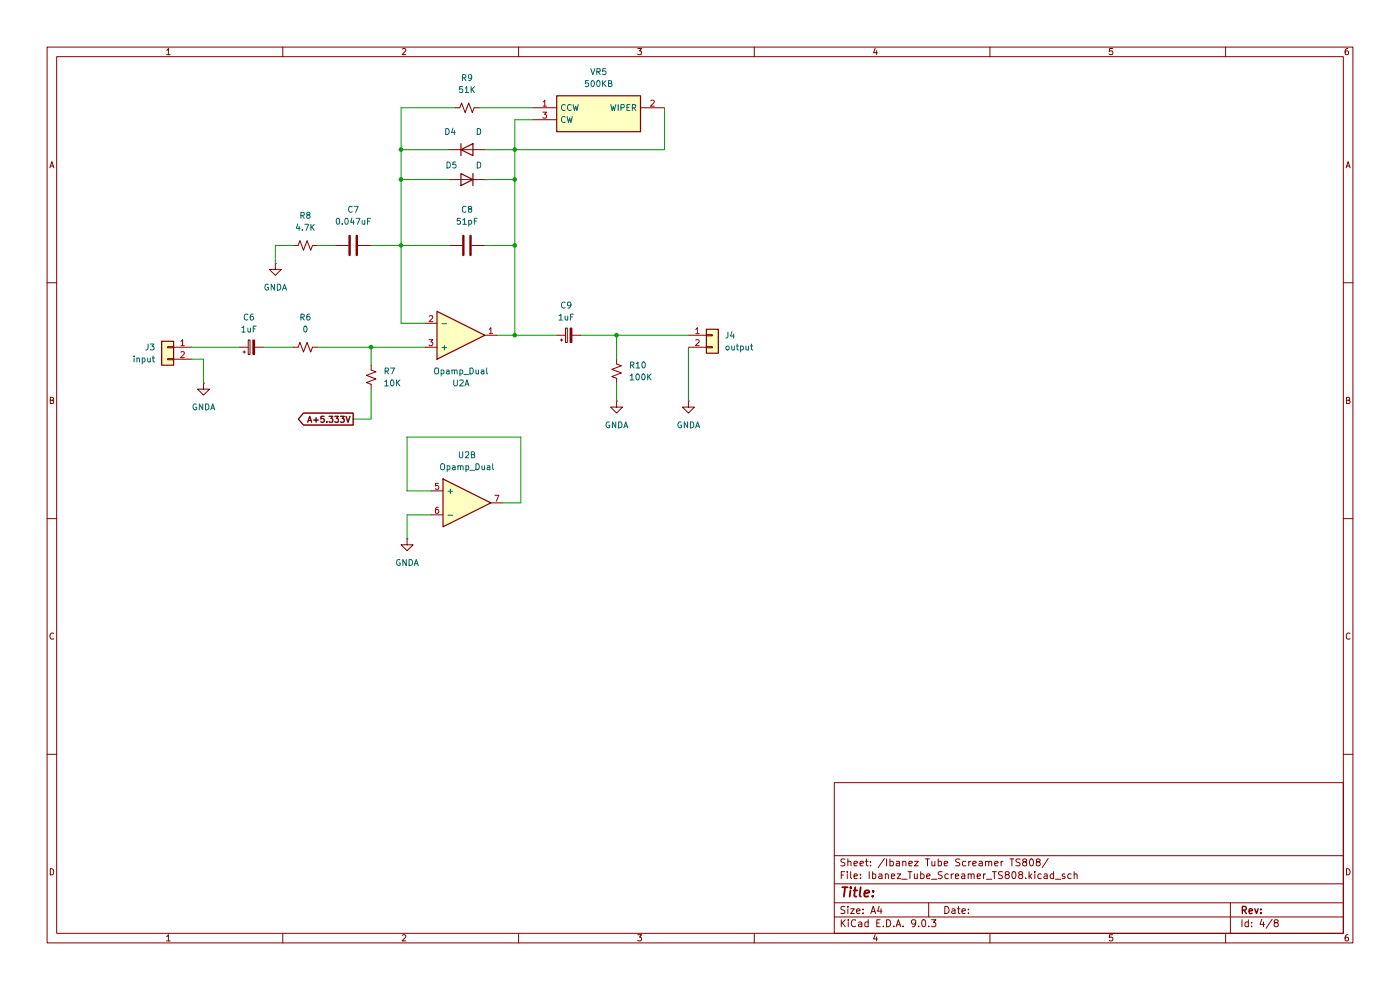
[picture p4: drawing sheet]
(kicad_sch
 (version 20250114)
 (generator "eeschema")
 (generator_version "9.0")
 (paper "A4")
 (lib_symbols
  (symbol "Connector_Generic:Conn_01x02"
   (pin_names
    (offset 1.016) (hide yes)) (exclude_from_sim no) (in_bom yes) (on_board yes)
   (property "Reference" "J" (at 0 2.54 0) (effects (font (size 1.27 1.27))))
   (property "Value" "Conn_01x02" (at 0 -5.08 0) (effects (font (size 1.27 1.27))))
   (property "Footprint" "" (at 0 0 0) (effects (font (size 1.27 1.27)) (hide yes)))
   (property "Datasheet" "~" (at 0 0 0) (effects (font (size 1.27 1.27)) (hide yes)))
   (property "Description" "Generic connector, single row, 01x02, script generated (kicad-library-utils/schlib/autogen/connector/)" (at 0 0 0) (effects (font (size 1.27 1.27)) (hide yes)))
   (symbol "Conn_01x02_1_1"
    (rectangle (start -1.27 1.27) (end 1.27 -3.81) (stroke (width 0.254) (type default)) (fill (type background)))
    (rectangle (start -1.27 0.127) (end 0 -0.127) (stroke (width 0.1524) (type default)) (fill (type none)))
    (rectangle (start -1.27 -2.413) (end 0 -2.667) (stroke (width 0.1524) (type default)) (fill (type none)))
    (pin passive line (at -5.08 0 0) (length 3.81) (name "Pin_1" (effects (font (size 1.27 1.27)))) (number "1" (effects (font (size 1.27 1.27)))))
    (pin passive line (at -5.08 -2.54 0) (length 3.81) (name "Pin_2" (effects (font (size 1.27 1.27)))) (number "2" (effects (font (size 1.27 1.27))))))
   (embedded_fonts no))
  (symbol "Device:C"
   (pin_numbers (hide yes))
   (pin_names
    (offset 0.254)) (exclude_from_sim no) (in_bom yes) (on_board yes)
   (property "Reference" "C" (at 0.635 2.54 0) (effects (font (size 1.27 1.27)) (justify left)))
   (property "Value" "C" (at 0.635 -2.54 0) (effects (font (size 1.27 1.27)) (justify left)))
   (property "Footprint" "" (at 0.9652 -3.81 0) (effects (font (size 1.27 1.27)) (hide yes)))
   (property "Datasheet" "~" (at 0 0 0) (effects (font (size 1.27 1.27)) (hide yes)))
   (property "Description" "Unpolarized capacitor" (at 0 0 0) (effects (font (size 1.27 1.27)) (hide yes)))
   (symbol "C_0_1"
    (polyline (pts (xy -2.032 0.762) (xy 2.032 0.762)) (stroke (width 0.508) (type default)) (fill (type none)))
    (polyline (pts (xy -2.032 -0.762) (xy 2.032 -0.762)) (stroke (width 0.508) (type default)) (fill (type none))))
   (symbol "C_1_1"
    (pin passive line (at 0 3.81 270) (length 2.794) (name "~" (effects (font (size 1.27 1.27)))) (number "1" (effects (font (size 1.27 1.27)))))
    (pin passive line (at 0 -3.81 90) (length 2.794) (name "~" (effects (font (size 1.27 1.27)))) (number "2" (effects (font (size 1.27 1.27))))))
   (embedded_fonts no))
  (symbol "Device:C_Polarized_Small"
   (pin_numbers (hide yes))
   (pin_names
    (offset 0.254) (hide yes)) (exclude_from_sim no) (in_bom yes) (on_board yes)
   (property "Reference" "C" (at 0.254 1.778 0) (effects (font (size 1.27 1.27)) (justify left)))
   (property "Value" "C_Polarized_Small" (at 0.254 -2.032 0) (effects (font (size 1.27 1.27)) (justify left)))
   (property "Footprint" "" (at 0 0 0) (effects (font (size 1.27 1.27)) (hide yes)))
   (property "Datasheet" "~" (at 0 0 0) (effects (font (size 1.27 1.27)) (hide yes)))
   (property "Description" "Polarized capacitor, small symbol" (at 0 0 0) (effects (font (size 1.27 1.27)) (hide yes)))
   (symbol "C_Polarized_Small_0_1"
    (rectangle (start -1.524 0.6858) (end 1.524 0.3048) (stroke (width 0) (type default)) (fill (type none)))
    (rectangle (start -1.524 -0.3048) (end 1.524 -0.6858) (stroke (width 0) (type default)) (fill (type outline)))
    (polyline (pts (xy -1.27 1.524) (xy -0.762 1.524)) (stroke (width 0) (type default)) (fill (type none)))
    (polyline (pts (xy -1.016 1.27) (xy -1.016 1.778)) (stroke (width 0) (type default)) (fill (type none))))
   (symbol "C_Polarized_Small_1_1"
    (pin passive line (at 0 2.54 270) (length 1.8542) (name "~" (effects (font (size 1.27 1.27)))) (number "1" (effects (font (size 1.27 1.27)))))
    (pin passive line (at 0 -2.54 90) (length 1.8542) (name "~" (effects (font (size 1.27 1.27)))) (number "2" (effects (font (size 1.27 1.27))))))
   (embedded_fonts no))
  (symbol "Device:D"
   (pin_numbers (hide yes))
   (pin_names
    (offset 1.016) (hide yes)) (exclude_from_sim no) (in_bom yes) (on_board yes)
   (property "Reference" "D" (at 0 2.54 0) (effects (font (size 1.27 1.27))))
   (property "Value" "D" (at 0 -2.54 0) (effects (font (size 1.27 1.27))))
   (property "Footprint" "" (at 0 0 0) (effects (font (size 1.27 1.27)) (hide yes)))
   (property "Datasheet" "~" (at 0 0 0) (effects (font (size 1.27 1.27)) (hide yes)))
   (property "Description" "Diode" (at 0 0 0) (effects (font (size 1.27 1.27)) (hide yes)))
   (property "Sim.Device" "D" (at 0 0 0) (effects (font (size 1.27 1.27)) (hide yes)))
   (property "Sim.Pins" "1=K 2=A" (at 0 0 0) (effects (font (size 1.27 1.27)) (hide yes)))
   (symbol "D_0_1"
    (polyline (pts (xy -1.27 1.27) (xy -1.27 -1.27)) (stroke (width 0.254) (type default)) (fill (type none)))
    (polyline (pts (xy 1.27 1.27) (xy 1.27 -1.27) (xy -1.27 0) (xy 1.27 1.27)) (stroke (width 0.254) (type default)) (fill (type none)))
    (polyline (pts (xy 1.27 0) (xy -1.27 0)) (stroke (width 0) (type default)) (fill (type none))))
   (symbol "D_1_1"
    (pin passive line (at -3.81 0 0) (length 2.54) (name "K" (effects (font (size 1.27 1.27)))) (number "1" (effects (font (size 1.27 1.27)))))
    (pin passive line (at 3.81 0 180) (length 2.54) (name "A" (effects (font (size 1.27 1.27)))) (number "2" (effects (font (size 1.27 1.27))))))
   (embedded_fonts no))
  (symbol "Device:Opamp_Dual" (exclude_from_sim no) (in_bom yes) (on_board yes)
   (property "Reference" "U" (at 0 5.08 0) (effects (font (size 1.27 1.27)) (justify left)))
   (property "Value" "Opamp_Dual" (at 0 -5.08 0) (effects (font (size 1.27 1.27)) (justify left)))
   (property "Footprint" "" (at 0 0 0) (effects (font (size 1.27 1.27)) (hide yes)))
   (property "Datasheet" "~" (at 0 0 0) (effects (font (size 1.27 1.27)) (hide yes)))
   (property "Description" "Dual operational amplifier" (at 0 0 0) (effects (font (size 1.27 1.27)) (hide yes)))
   (property "Sim.Library" "${KICAD9_SYMBOL_DIR}/Simulation_SPICE.sp" (at 0 0 0) (effects (font (size 1.27 1.27)) (hide yes)))
   (property "Sim.Name" "kicad_builtin_opamp_dual" (at 0 0 0) (effects (font (size 1.27 1.27)) (hide yes)))
   (property "Sim.Device" "SUBCKT" (at 0 0 0) (effects (font (size 1.27 1.27)) (hide yes)))
   (property "Sim.Pins" "1=out1 2=in1- 3=in1+ 4=vee 5=in2+ 6=in2- 7=out2 8=vcc" (at 0 0 0) (effects (font (size 1.27 1.27)) (hide yes)))
   (property "ki_locked" "" (at 0 0 0) (effects (font (size 1.27 1.27))))
   (symbol "Opamp_Dual_1_1"
    (polyline (pts (xy -5.08 5.08) (xy 5.08 0) (xy -5.08 -5.08) (xy -5.08 5.08)) (stroke (width 0.254) (type default)) (fill (type background)))
    (pin input line (at -7.62 2.54 0) (length 2.54) (name "+" (effects (font (size 1.27 1.27)))) (number "3" (effects (font (size 1.27 1.27)))))
    (pin input line (at -7.62 -2.54 0) (length 2.54) (name "-" (effects (font (size 1.27 1.27)))) (number "2" (effects (font (size 1.27 1.27)))))
    (pin output line (at 7.62 0 180) (length 2.54) (name "~" (effects (font (size 1.27 1.27)))) (number "1" (effects (font (size 1.27 1.27))))))
   (symbol "Opamp_Dual_2_1"
    (polyline (pts (xy -5.08 5.08) (xy 5.08 0) (xy -5.08 -5.08) (xy -5.08 5.08)) (stroke (width 0.254) (type default)) (fill (type background)))
    (pin input line (at -7.62 2.54 0) (length 2.54) (name "+" (effects (font (size 1.27 1.27)))) (number "5" (effects (font (size 1.27 1.27)))))
    (pin input line (at -7.62 -2.54 0) (length 2.54) (name "-" (effects (font (size 1.27 1.27)))) (number "6" (effects (font (size 1.27 1.27)))))
    (pin output line (at 7.62 0 180) (length 2.54) (name "~" (effects (font (size 1.27 1.27)))) (number "7" (effects (font (size 1.27 1.27))))))
   (symbol "Opamp_Dual_3_1"
    (pin power_in line (at -2.54 7.62 270) (length 3.81) (name "V+" (effects (font (size 1.27 1.27)))) (number "8" (effects (font (size 1.27 1.27)))))
    (pin power_in line (at -2.54 -7.62 90) (length 3.81) (name "V-" (effects (font (size 1.27 1.27)))) (number "4" (effects (font (size 1.27 1.27))))))
   (embedded_fonts no))
  (symbol "Device:R_Small_US"
   (pin_numbers (hide yes))
   (pin_names
    (offset 0.254) (hide yes)) (exclude_from_sim no) (in_bom yes) (on_board yes)
   (property "Reference" "R" (at 0.762 0.508 0) (effects (font (size 1.27 1.27)) (justify left)))
   (property "Value" "R_Small_US" (at 0.762 -1.016 0) (effects (font (size 1.27 1.27)) (justify left)))
   (property "Footprint" "" (at 0 0 0) (effects (font (size 1.27 1.27)) (hide yes)))
   (property "Datasheet" "~" (at 0 0 0) (effects (font (size 1.27 1.27)) (hide yes)))
   (property "Description" "Resistor, small US symbol" (at 0 0 0) (effects (font (size 1.27 1.27)) (hide yes)))
   (symbol "R_Small_US_1_1"
    (polyline (pts (xy 0 1.524) (xy 1.016 1.143) (xy 0 0.762) (xy -1.016 0.381) (xy 0 0)) (stroke (width 0) (type default)) (fill (type none)))
    (polyline (pts (xy 0 0) (xy 1.016 -0.381) (xy 0 -0.762) (xy -1.016 -1.143) (xy 0 -1.524)) (stroke (width 0) (type default)) (fill (type none)))
    (pin passive line (at 0 2.54 270) (length 1.016) (name "~" (effects (font (size 1.27 1.27)))) (number "1" (effects (font (size 1.27 1.27)))))
    (pin passive line (at 0 -2.54 90) (length 1.016) (name "~" (effects (font (size 1.27 1.27)))) (number "2" (effects (font (size 1.27 1.27))))))
   (embedded_fonts no))
  (symbol "SamacSys_Parts:3362P-1-103LF" (exclude_from_sim no) (in_bom yes) (on_board yes)
   (property "Reference" "VR" (at 24.13 7.62 0) (effects (font (size 1.27 1.27)) (justify left top)))
   (property "Value" "3362P-1-103LF" (at 24.13 5.08 0) (effects (font (size 1.27 1.27)) (justify left top)))
   (property "Footprint" "3362P_1" (at 24.13 -94.92 0) (effects (font (size 1.27 1.27)) (justify left top) (hide yes)))
   (property "Datasheet" "https://datasheet.datasheetarchive.com/originals/distributors/SFDatasheet-6/sf-000139931.pdf" (at 24.13 -194.92 0) (effects (font (size 1.27 1.27)) (justify left top) (hide yes)))
   (property "Description" "10k, Through Hole Trimmer Potentiometer 0.5W Top Adjust Bourns, 3362" (at 0 0 0) (effects (font (size 1.27 1.27)) (hide yes)))
   (property "Height" "" (at 24.13 -394.92 0) (effects (font (size 1.27 1.27)) (justify left top) (hide yes)))
   (property "Manufacturer_Name" "Bourns" (at 24.13 -494.92 0) (effects (font (size 1.27 1.27)) (justify left top) (hide yes)))
   (property "Manufacturer_Part_Number" "3362P-1-103LF" (at 24.13 -594.92 0) (effects (font (size 1.27 1.27)) (justify left top) (hide yes)))
   (property "Mouser Part Number" "652-3362P-1-103LF" (at 24.13 -694.92 0) (effects (font (size 1.27 1.27)) (justify left top) (hide yes)))
   (property "Mouser Price/Stock" "https://www.mouser.co.uk/ProductDetail/Bourns/3362P-1-103LF?qs=tS7CBNq%252BQ07BavGNEQud%252BA%3D%3D" (at 24.13 -794.92 0) (effects (font (size 1.27 1.27)) (justify left top) (hide yes)))
   (property "Arrow Part Number" "3362P-1-103LF" (at 24.13 -894.92 0) (effects (font (size 1.27 1.27)) (justify left top) (hide yes)))
   (property "Arrow Price/Stock" "https://www.arrow.com/en/products/3362p-1-103lf/bourns?utm_currency=USD&region=nac" (at 24.13 -994.92 0) (effects (font (size 1.27 1.27)) (justify left top) (hide yes)))
   (symbol "3362P-1-103LF_1_1"
    (rectangle (start 5.08 2.54) (end 22.86 -5.08) (stroke (width 0.254) (type default)) (fill (type background)))
    (pin passive line (at 0 0 0) (length 5.08) (name "CCW" (effects (font (size 1.27 1.27)))) (number "1" (effects (font (size 1.27 1.27)))))
    (pin passive line (at 0 -2.54 0) (length 5.08) (name "CW" (effects (font (size 1.27 1.27)))) (number "3" (effects (font (size 1.27 1.27)))))
    (pin passive line (at 27.94 0 180) (length 5.08) (name "WIPER" (effects (font (size 1.27 1.27)))) (number "2" (effects (font (size 1.27 1.27))))))
   (embedded_fonts no))
  (symbol "power:GNDA"
   (power)
   (pin_numbers (hide yes))
   (pin_names
    (offset 0) (hide yes)) (exclude_from_sim no) (in_bom yes) (on_board yes)
   (property "Reference" "#PWR" (at 0 -6.35 0) (effects (font (size 1.27 1.27)) (hide yes)))
   (property "Value" "GNDA" (at 0 -3.81 0) (effects (font (size 1.27 1.27))))
   (property "Footprint" "" (at 0 0 0) (effects (font (size 1.27 1.27)) (hide yes)))
   (property "Datasheet" "" (at 0 0 0) (effects (font (size 1.27 1.27)) (hide yes)))
   (property "Description" "Power symbol creates a global label with name \"GNDA\" , analog ground" (at 0 0 0) (effects (font (size 1.27 1.27)) (hide yes)))
   (symbol "GNDA_0_1"
    (polyline (pts (xy 0 0) (xy 0 -1.27) (xy 1.27 -1.27) (xy 0 -2.54) (xy -1.27 -1.27) (xy 0 -1.27)) (stroke (width 0) (type default)) (fill (type none))))
   (symbol "GNDA_1_1"
    (pin power_in line (at 0 0 270) (length 0) (name "~" (effects (font (size 1.27 1.27)))) (number "1" (effects (font (size 1.27 1.27))))))
   (embedded_fonts no)))
 (junction
  (at 109.22 38.1)
  (diameter 0)
  (color 0 0 0 0))
 (junction
  (at 130.81 71.12)
  (diameter 0)
  (color 0 0 0 0))
 (junction
  (at 85.09 52.07)
  (diameter 0)
  (color 0 0 0 0))
 (junction
  (at 109.22 31.75)
  (diameter 0)
  (color 0 0 0 0))
 (junction
  (at 109.22 71.12)
  (diameter 0)
  (color 0 0 0 0))
 (junction
  (at 109.22 52.07)
  (diameter 0)
  (color 0 0 0 0))
 (junction
  (at 85.09 31.75)
  (diameter 0)
  (color 0 0 0 0))
 (junction
  (at 85.09 38.1)
  (diameter 0)
  (color 0 0 0 0))
 (junction
  (at 78.74 73.66)
  (diameter 0)
  (color 0 0 0 0))
 (wire
  (pts (xy 78.74 73.66) (xy 78.74 77.47))
  (stroke (width 0) (type default)))
 (wire
  (pts (xy 106.68 106.68) (xy 110.49 106.68))
  (stroke (width 0) (type default)))
 (wire
  (pts (xy 130.81 81.28) (xy 130.81 85.09))
  (stroke (width 0) (type default)))
 (wire
  (pts (xy 40.64 76.2) (xy 43.18 76.2))
  (stroke (width 0) (type default)))
 (wire
  (pts (xy 85.09 38.1) (xy 85.09 52.07))
  (stroke (width 0) (type default)))
 (wire
  (pts (xy 55.88 73.66) (xy 62.23 73.66))
  (stroke (width 0) (type default)))
 (wire
  (pts (xy 140.97 22.86) (xy 140.97 31.75))
  (stroke (width 0) (type default)))
 (wire
  (pts (xy 109.22 38.1) (xy 102.87 38.1))
  (stroke (width 0) (type default)))
 (wire
  (pts (xy 95.25 31.75) (xy 85.09 31.75))
  (stroke (width 0) (type default)))
 (wire
  (pts (xy 109.22 31.75) (xy 109.22 38.1))
  (stroke (width 0) (type default)))
 (wire
  (pts (xy 58.42 52.07) (xy 58.42 55.88))
  (stroke (width 0) (type default)))
 (wire
  (pts (xy 130.81 71.12) (xy 130.81 76.2))
  (stroke (width 0) (type default)))
 (wire
  (pts (xy 67.31 52.07) (xy 71.12 52.07))
  (stroke (width 0) (type default)))
 (wire
  (pts (xy 67.31 73.66) (xy 78.74 73.66))
  (stroke (width 0) (type default)))
 (wire
  (pts (xy 109.22 52.07) (xy 109.22 71.12))
  (stroke (width 0) (type default)))
 (wire
  (pts (xy 78.74 73.66) (xy 90.17 73.66))
  (stroke (width 0) (type default)))
 (wire
  (pts (xy 130.81 71.12) (xy 146.05 71.12))
  (stroke (width 0) (type default)))
 (wire
  (pts (xy 109.22 52.07) (xy 109.22 38.1))
  (stroke (width 0) (type default)))
 (wire
  (pts (xy 110.49 106.68) (xy 110.49 92.71))
  (stroke (width 0) (type default)))
 (wire
  (pts (xy 78.74 88.9) (xy 78.74 82.55))
  (stroke (width 0) (type default)))
 (wire
  (pts (xy 102.87 31.75) (xy 109.22 31.75))
  (stroke (width 0) (type default)))
 (wire
  (pts (xy 62.23 52.07) (xy 58.42 52.07))
  (stroke (width 0) (type default)))
 (wire
  (pts (xy 101.6 22.86) (xy 113.03 22.86))
  (stroke (width 0) (type default)))
 (wire
  (pts (xy 85.09 22.86) (xy 85.09 31.75))
  (stroke (width 0) (type default)))
 (wire
  (pts (xy 109.22 71.12) (xy 105.41 71.12))
  (stroke (width 0) (type default)))
 (wire
  (pts (xy 40.64 73.66) (xy 50.8 73.66))
  (stroke (width 0) (type default)))
 (wire
  (pts (xy 113.03 25.4) (xy 109.22 25.4))
  (stroke (width 0) (type default)))
 (wire
  (pts (xy 85.09 52.07) (xy 85.09 68.58))
  (stroke (width 0) (type default)))
 (wire
  (pts (xy 140.97 31.75) (xy 109.22 31.75))
  (stroke (width 0) (type default)))
 (wire
  (pts (xy 86.36 109.22) (xy 86.36 114.3))
  (stroke (width 0) (type default)))
 (wire
  (pts (xy 95.25 38.1) (xy 85.09 38.1))
  (stroke (width 0) (type default)))
 (wire
  (pts (xy 43.18 76.2) (xy 43.18 81.28))
  (stroke (width 0) (type default)))
 (wire
  (pts (xy 90.17 68.58) (xy 85.09 68.58))
  (stroke (width 0) (type default)))
 (wire
  (pts (xy 86.36 92.71) (xy 86.36 104.14))
  (stroke (width 0) (type default)))
 (wire
  (pts (xy 123.19 71.12) (xy 130.81 71.12))
  (stroke (width 0) (type default)))
 (wire
  (pts (xy 86.36 104.14) (xy 91.44 104.14))
  (stroke (width 0) (type default)))
 (wire
  (pts (xy 91.44 109.22) (xy 86.36 109.22))
  (stroke (width 0) (type default)))
 (wire
  (pts (xy 74.93 88.9) (xy 78.74 88.9))
  (stroke (width 0) (type default)))
 (wire
  (pts (xy 96.52 22.86) (xy 85.09 22.86))
  (stroke (width 0) (type default)))
 (wire
  (pts (xy 110.49 92.71) (xy 86.36 92.71))
  (stroke (width 0) (type default)))
 (wire
  (pts (xy 109.22 71.12) (xy 118.11 71.12))
  (stroke (width 0) (type default)))
 (wire
  (pts (xy 85.09 52.07) (xy 95.25 52.07))
  (stroke (width 0) (type default)))
 (wire
  (pts (xy 85.09 52.07) (xy 78.74 52.07))
  (stroke (width 0) (type default)))
 (wire
  (pts (xy 109.22 25.4) (xy 109.22 31.75))
  (stroke (width 0) (type default)))
 (wire
  (pts (xy 146.05 73.66) (xy 146.05 85.09))
  (stroke (width 0) (type default)))
 (wire
  (pts (xy 102.87 52.07) (xy 109.22 52.07))
  (stroke (width 0) (type default)))
 (wire
  (pts (xy 85.09 31.75) (xy 85.09 38.1))
  (stroke (width 0) (type default)))
 (global_label "A+5.333V"
  (shape output)
  (at 74.93 88.9 180)
  (fields_autoplaced yes)
  (effects (font (size 1.27 1.27)) (justify right))
  (property "Intersheetrefs" "${INTERSHEET_REFS}" (at 62.7524 88.9 0) (effects (font (size 1.27 1.27)) (justify right) (hide yes))))
 (symbol
  (lib_id "power:GNDA")
  (at 86.36 114.3 0)
  (unit 1)
  (exclude_from_sim no)
  (in_bom yes)
  (on_board yes)
  (dnp no)
  (fields_autoplaced yes)
  (property "Reference" "#PWR012" (at 86.36 120.65 0) (effects (font (size 1.27 1.27)) (hide yes)))
  (property "Value" "GNDA" (at 86.36 119.38 0) (effects (font (size 1.27 1.27))))
  (property "Footprint" "" (at 86.36 114.3 0) (effects (font (size 1.27 1.27)) (hide yes)))
  (property "Datasheet" "" (at 86.36 114.3 0) (effects (font (size 1.27 1.27)) (hide yes)))
  (property "Description" "Power symbol creates a global label with name \"GNDA\" , analog ground" (at 86.36 114.3 0) (effects (font (size 1.27 1.27)) (hide yes)))
  (pin "1"))
 (symbol
  (lib_id "Device:C")
  (at 99.06 52.07 270)
  (unit 1)
  (exclude_from_sim no)
  (in_bom yes)
  (on_board yes)
  (dnp no)
  (fields_autoplaced yes)
  (property "Reference" "C8" (at 99.06 44.45 90) (effects (font (size 1.27 1.27))))
  (property "Value" "51pF" (at 99.06 46.99 90) (effects (font (size 1.27 1.27))))
  (property "Footprint" "Capacitor_THT:C_Disc_D5.0mm_W2.5mm_P5.00mm" (at 95.25 53.0352 0) (effects (font (size 1.27 1.27)) (hide yes)))
  (property "Datasheet" "~" (at 99.06 52.07 0) (effects (font (size 1.27 1.27)) (hide yes)))
  (property "Description" "Unpolarized capacitor" (at 99.06 52.07 0) (effects (font (size 1.27 1.27)) (hide yes)))
  (property "Sim.Type" "" (at 99.06 52.07 90) (effects (font (size 1.27 1.27)) (hide yes)))
  (pin "1")
  (pin "2"))
 (symbol
  (lib_id "Device:Opamp_Dual")
  (at 97.79 71.12 0)
  (mirror x)
  (unit 1)
  (exclude_from_sim no)
  (in_bom yes)
  (on_board yes)
  (dnp no)
  (property "Reference" "U2" (at 97.79 81.28 0) (effects (font (size 1.27 1.27))))
  (property "Value" "Opamp_Dual" (at 97.79 78.74 0) (effects (font (size 1.27 1.27))))
  (property "Footprint" "Package_DIP:DIP-8_W7.62mm_Socket_LongPads" (at 97.79 71.12 0) (effects (font (size 1.27 1.27)) (hide yes)))
  (property "Datasheet" "~" (at 97.79 71.12 0) (effects (font (size 1.27 1.27)) (hide yes)))
  (property "Description" "Dual operational amplifier" (at 97.79 71.12 0) (effects (font (size 1.27 1.27)) (hide yes)))
  (property "Sim.Library" "${KICAD9_SYMBOL_DIR}/Simulation_SPICE.sp" (at 97.79 71.12 0) (effects (font (size 1.27 1.27)) (hide yes)))
  (property "Sim.Name" "kicad_builtin_opamp_dual" (at 97.79 71.12 0) (effects (font (size 1.27 1.27)) (hide yes)))
  (property "Sim.Device" "SUBCKT" (at 97.79 71.12 0) (effects (font (size 1.27 1.27)) (hide yes)))
  (property "Sim.Pins" "1=out1 2=in1- 3=in1+ 4=vee 5=in2+ 6=in2- 7=out2 8=vcc" (at 97.79 71.12 0) (effects (font (size 1.27 1.27)) (hide yes)))
  (property "Sim.Type" "" (at 97.79 71.12 0) (effects (font (size 1.27 1.27)) (hide yes)))
  (pin "3")
  (pin "5")
  (pin "8")
  (pin "6")
  (pin "1")
  (pin "2")
  (pin "7")
  (pin "4"))
 (symbol
  (lib_id "Device:C")
  (at 74.93 52.07 270)
  (unit 1)
  (exclude_from_sim no)
  (in_bom yes)
  (on_board yes)
  (dnp no)
  (fields_autoplaced yes)
  (property "Reference" "C7" (at 74.93 44.45 90) (effects (font (size 1.27 1.27))))
  (property "Value" "0.047uF" (at 74.93 46.99 90) (effects (font (size 1.27 1.27))))
  (property "Footprint" "Capacitor_THT:C_Disc_D5.0mm_W2.5mm_P5.00mm" (at 71.12 53.0352 0) (effects (font (size 1.27 1.27)) (hide yes)))
  (property "Datasheet" "~" (at 74.93 52.07 0) (effects (font (size 1.27 1.27)) (hide yes)))
  (property "Description" "Unpolarized capacitor" (at 74.93 52.07 0) (effects (font (size 1.27 1.27)) (hide yes)))
  (property "Sim.Type" "" (at 74.93 52.07 90) (effects (font (size 1.27 1.27)) (hide yes)))
  (pin "1")
  (pin "2"))
 (symbol
  (lib_id "Device:R_Small_US")
  (at 64.77 52.07 270)
  (unit 1)
  (exclude_from_sim no)
  (in_bom yes)
  (on_board yes)
  (dnp no)
  (fields_autoplaced yes)
  (property "Reference" "R8" (at 64.77 45.72 90) (effects (font (size 1.27 1.27))))
  (property "Value" "4.7K" (at 64.77 48.26 90) (effects (font (size 1.27 1.27))))
  (property "Footprint" "Resistor_THT:R_Axial_DIN0204_L3.6mm_D1.6mm_P2.54mm_Vertical" (at 64.77 52.07 0) (effects (font (size 1.27 1.27)) (hide yes)))
  (property "Datasheet" "~" (at 64.77 52.07 0) (effects (font (size 1.27 1.27)) (hide yes)))
  (property "Description" "Resistor, small US symbol" (at 64.77 52.07 0) (effects (font (size 1.27 1.27)) (hide yes)))
  (property "Sim.Type" "" (at 64.77 52.07 90) (effects (font (size 1.27 1.27)) (hide yes)))
  (pin "2")
  (pin "1"))
 (symbol
  (lib_id "Device:R_Small_US")
  (at 130.81 78.74 0)
  (unit 1)
  (exclude_from_sim no)
  (in_bom yes)
  (on_board yes)
  (dnp no)
  (fields_autoplaced yes)
  (property "Reference" "R10" (at 133.35 77.4699 0) (effects (font (size 1.27 1.27)) (justify left)))
  (property "Value" "100K" (at 133.35 80.0099 0) (effects (font (size 1.27 1.27)) (justify left)))
  (property "Footprint" "Resistor_THT:R_Axial_DIN0204_L3.6mm_D1.6mm_P2.54mm_Vertical" (at 130.81 78.74 0) (effects (font (size 1.27 1.27)) (hide yes)))
  (property "Datasheet" "~" (at 130.81 78.74 0) (effects (font (size 1.27 1.27)) (hide yes)))
  (property "Description" "Resistor, small US symbol" (at 130.81 78.74 0) (effects (font (size 1.27 1.27)) (hide yes)))
  (property "Sim.Type" "" (at 130.81 78.74 0) (effects (font (size 1.27 1.27)) (hide yes)))
  (pin "2")
  (pin "1"))
 (symbol
  (lib_id "power:GNDA")
  (at 146.05 85.09 0)
  (unit 1)
  (exclude_from_sim no)
  (in_bom yes)
  (on_board yes)
  (dnp no)
  (fields_autoplaced yes)
  (property "Reference" "#PWR017" (at 146.05 91.44 0) (effects (font (size 1.27 1.27)) (hide yes)))
  (property "Value" "GNDA" (at 146.05 90.17 0) (effects (font (size 1.27 1.27))))
  (property "Footprint" "" (at 146.05 85.09 0) (effects (font (size 1.27 1.27)) (hide yes)))
  (property "Datasheet" "" (at 146.05 85.09 0) (effects (font (size 1.27 1.27)) (hide yes)))
  (property "Description" "Power symbol creates a global label with name \"GNDA\" , analog ground" (at 146.05 85.09 0) (effects (font (size 1.27 1.27)) (hide yes)))
  (pin "1"))
 (symbol
  (lib_id "Device:R_Small_US")
  (at 99.06 22.86 270)
  (unit 1)
  (exclude_from_sim no)
  (in_bom yes)
  (on_board yes)
  (dnp no)
  (fields_autoplaced yes)
  (property "Reference" "R9" (at 99.06 16.51 90) (effects (font (size 1.27 1.27))))
  (property "Value" "51K" (at 99.06 19.05 90) (effects (font (size 1.27 1.27))))
  (property "Footprint" "Resistor_THT:R_Axial_DIN0204_L3.6mm_D1.6mm_P2.54mm_Vertical" (at 99.06 22.86 0) (effects (font (size 1.27 1.27)) (hide yes)))
  (property "Datasheet" "~" (at 99.06 22.86 0) (effects (font (size 1.27 1.27)) (hide yes)))
  (property "Description" "Resistor, small US symbol" (at 99.06 22.86 0) (effects (font (size 1.27 1.27)) (hide yes)))
  (property "Sim.Type" "" (at 99.06 22.86 90) (effects (font (size 1.27 1.27)) (hide yes)))
  (pin "2")
  (pin "1"))
 (symbol
  (lib_id "Connector_Generic:Conn_01x02")
  (at 151.13 71.12 0)
  (unit 1)
  (exclude_from_sim no)
  (in_bom yes)
  (on_board yes)
  (dnp no)
  (property "Reference" "J4" (at 153.67 71.1199 0) (effects (font (size 1.27 1.27)) (justify left)))
  (property "Value" "output" (at 153.67 73.6599 0) (effects (font (size 1.27 1.27)) (justify left)))
  (property "Footprint" "Connector_PinHeader_2.54mm:PinHeader_1x02_P2.54mm_Vertical" (at 151.13 71.12 0) (effects (font (size 1.27 1.27)) (hide yes)))
  (property "Datasheet" "~" (at 151.13 71.12 0) (effects (font (size 1.27 1.27)) (hide yes)))
  (property "Description" "Generic connector, single row, 01x02, script generated (kicad-library-utils/schlib/autogen/connector/)" (at 151.13 71.12 0) (effects (font (size 1.27 1.27)) (hide yes)))
  (property "Sim.Type" "" (at 151.13 71.12 0) (effects (font (size 1.27 1.27)) (hide yes)))
  (pin "2")
  (pin "1"))
 (symbol
  (lib_id "Device:C_Polarized_Small")
  (at 120.65 71.12 90)
  (unit 1)
  (exclude_from_sim no)
  (in_bom yes)
  (on_board yes)
  (dnp no)
  (fields_autoplaced yes)
  (property "Reference" "C9" (at 120.1039 64.77 90) (effects (font (size 1.27 1.27))))
  (property "Value" "1uF" (at 120.1039 67.31 90) (effects (font (size 1.27 1.27))))
  (property "Footprint" "Capacitor_THT:CP_Radial_D5.0mm_P2.50mm" (at 120.65 71.12 0) (effects (font (size 1.27 1.27)) (hide yes)))
  (property "Datasheet" "~" (at 120.65 71.12 0) (effects (font (size 1.27 1.27)) (hide yes)))
  (property "Description" "Polarized capacitor, small symbol" (at 120.65 71.12 0) (effects (font (size 1.27 1.27)) (hide yes)))
  (property "Sim.Type" "" (at 120.65 71.12 90) (effects (font (size 1.27 1.27)) (hide yes)))
  (pin "2")
  (pin "1"))
 (symbol
  (lib_id "power:GNDA")
  (at 58.42 55.88 0)
  (unit 1)
  (exclude_from_sim no)
  (in_bom yes)
  (on_board yes)
  (dnp no)
  (fields_autoplaced yes)
  (property "Reference" "#PWR013" (at 58.42 62.23 0) (effects (font (size 1.27 1.27)) (hide yes)))
  (property "Value" "GNDA" (at 58.42 60.96 0) (effects (font (size 1.27 1.27))))
  (property "Footprint" "" (at 58.42 55.88 0) (effects (font (size 1.27 1.27)) (hide yes)))
  (property "Datasheet" "" (at 58.42 55.88 0) (effects (font (size 1.27 1.27)) (hide yes)))
  (property "Description" "Power symbol creates a global label with name \"GNDA\" , analog ground" (at 58.42 55.88 0) (effects (font (size 1.27 1.27)) (hide yes)))
  (pin "1"))
 (symbol
  (lib_id "Device:D")
  (at 99.06 31.75 0)
  (unit 1)
  (exclude_from_sim no)
  (in_bom yes)
  (on_board yes)
  (dnp no)
  (property "Reference" "D4" (at 95.504 27.94 0) (effects (font (size 1.27 1.27))))
  (property "Value" "D" (at 101.6 27.94 0) (effects (font (size 1.27 1.27))))
  (property "Footprint" "Diode_THT:D_DO-35_SOD27_P7.62mm_Horizontal" (at 99.06 31.75 0) (effects (font (size 1.27 1.27)) (hide yes)))
  (property "Datasheet" "~" (at 99.06 31.75 0) (effects (font (size 1.27 1.27)) (hide yes)))
  (property "Description" "Diode" (at 99.06 31.75 0) (effects (font (size 1.27 1.27)) (hide yes)))
  (property "Sim.Device" "D" (at 99.06 31.75 0) (effects (font (size 1.27 1.27)) (hide yes)))
  (property "Sim.Pins" "1=K 2=A" (at 99.06 31.75 0) (effects (font (size 1.27 1.27)) (hide yes)))
  (property "Sim.Type" "" (at 99.06 31.75 0) (effects (font (size 1.27 1.27)) (hide yes)))
  (pin "1")
  (pin "2"))
 (symbol
  (lib_id "Connector_Generic:Conn_01x02")
  (at 35.56 73.66 0)
  (mirror y)
  (unit 1)
  (exclude_from_sim no)
  (in_bom yes)
  (on_board yes)
  (dnp no)
  (property "Reference" "J3" (at 33.02 73.6599 0) (effects (font (size 1.27 1.27)) (justify left)))
  (property "Value" "input" (at 33.02 76.1999 0) (effects (font (size 1.27 1.27)) (justify left)))
  (property "Footprint" "Connector_PinHeader_2.54mm:PinHeader_1x02_P2.54mm_Vertical" (at 35.56 73.66 0) (effects (font (size 1.27 1.27)) (hide yes)))
  (property "Datasheet" "~" (at 35.56 73.66 0) (effects (font (size 1.27 1.27)) (hide yes)))
  (property "Description" "Generic connector, single row, 01x02, script generated (kicad-library-utils/schlib/autogen/connector/)" (at 35.56 73.66 0) (effects (font (size 1.27 1.27)) (hide yes)))
  (property "Sim.Type" "" (at 35.56 73.66 0) (effects (font (size 1.27 1.27)) (hide yes)))
  (pin "2")
  (pin "1"))
 (symbol
  (lib_id "Device:D")
  (at 99.06 38.1 180)
  (unit 1)
  (exclude_from_sim no)
  (in_bom yes)
  (on_board yes)
  (dnp no)
  (property "Reference" "D5" (at 95.758 35.052 0) (effects (font (size 1.27 1.27))))
  (property "Value" "D" (at 101.6 35.052 0) (effects (font (size 1.27 1.27))))
  (property "Footprint" "Diode_THT:D_DO-35_SOD27_P7.62mm_Horizontal" (at 99.06 38.1 0) (effects (font (size 1.27 1.27)) (hide yes)))
  (property "Datasheet" "~" (at 99.06 38.1 0) (effects (font (size 1.27 1.27)) (hide yes)))
  (property "Description" "Diode" (at 99.06 38.1 0) (effects (font (size 1.27 1.27)) (hide yes)))
  (property "Sim.Device" "D" (at 99.06 38.1 0) (effects (font (size 1.27 1.27)) (hide yes)))
  (property "Sim.Pins" "1=K 2=A" (at 99.06 38.1 0) (effects (font (size 1.27 1.27)) (hide yes)))
  (property "Sim.Type" "" (at 99.06 38.1 0) (effects (font (size 1.27 1.27)) (hide yes)))
  (pin "1")
  (pin "2"))
 (symbol
  (lib_id "Device:R_Small_US")
  (at 64.77 73.66 270)
  (unit 1)
  (exclude_from_sim no)
  (in_bom yes)
  (on_board yes)
  (dnp no)
  (fields_autoplaced yes)
  (property "Reference" "R6" (at 64.77 67.31 90) (effects (font (size 1.27 1.27))))
  (property "Value" "0" (at 64.77 69.85 90) (effects (font (size 1.27 1.27))))
  (property "Footprint" "Resistor_THT:R_Axial_DIN0204_L3.6mm_D1.6mm_P2.54mm_Vertical" (at 64.77 73.66 0) (effects (font (size 1.27 1.27)) (hide yes)))
  (property "Datasheet" "~" (at 64.77 73.66 0) (effects (font (size 1.27 1.27)) (hide yes)))
  (property "Description" "Resistor, small US symbol" (at 64.77 73.66 0) (effects (font (size 1.27 1.27)) (hide yes)))
  (property "Sim.Type" "" (at 64.77 73.66 90) (effects (font (size 1.27 1.27)) (hide yes)))
  (pin "2")
  (pin "1"))
 (symbol
  (lib_id "Device:C_Polarized_Small")
  (at 53.34 73.66 90)
  (unit 1)
  (exclude_from_sim no)
  (in_bom yes)
  (on_board yes)
  (dnp no)
  (fields_autoplaced yes)
  (property "Reference" "C6" (at 52.7939 67.31 90) (effects (font (size 1.27 1.27))))
  (property "Value" "1uF" (at 52.7939 69.85 90) (effects (font (size 1.27 1.27))))
  (property "Footprint" "Capacitor_THT:CP_Radial_D5.0mm_P2.50mm" (at 53.34 73.66 0) (effects (font (size 1.27 1.27)) (hide yes)))
  (property "Datasheet" "~" (at 53.34 73.66 0) (effects (font (size 1.27 1.27)) (hide yes)))
  (property "Description" "Polarized capacitor, small symbol" (at 53.34 73.66 0) (effects (font (size 1.27 1.27)) (hide yes)))
  (property "Sim.Type" "" (at 53.34 73.66 90) (effects (font (size 1.27 1.27)) (hide yes)))
  (pin "2")
  (pin "1"))
 (symbol
  (lib_id "Device:Opamp_Dual")
  (at 99.06 106.68 0)
  (unit 2)
  (exclude_from_sim no)
  (in_bom yes)
  (on_board yes)
  (dnp no)
  (fields_autoplaced yes)
  (property "Reference" "U2" (at 99.06 96.52 0) (effects (font (size 1.27 1.27))))
  (property "Value" "Opamp_Dual" (at 99.06 99.06 0) (effects (font (size 1.27 1.27))))
  (property "Footprint" "Package_DIP:DIP-8_W7.62mm_Socket_LongPads" (at 99.06 106.68 0) (effects (font (size 1.27 1.27)) (hide yes)))
  (property "Datasheet" "~" (at 99.06 106.68 0) (effects (font (size 1.27 1.27)) (hide yes)))
  (property "Description" "Dual operational amplifier" (at 99.06 106.68 0) (effects (font (size 1.27 1.27)) (hide yes)))
  (property "Sim.Library" "${KICAD9_SYMBOL_DIR}/Simulation_SPICE.sp" (at 99.06 106.68 0) (effects (font (size 1.27 1.27)) (hide yes)))
  (property "Sim.Name" "kicad_builtin_opamp_dual" (at 99.06 106.68 0) (effects (font (size 1.27 1.27)) (hide yes)))
  (property "Sim.Device" "SUBCKT" (at 99.06 106.68 0) (effects (font (size 1.27 1.27)) (hide yes)))
  (property "Sim.Pins" "1=out1 2=in1- 3=in1+ 4=vee 5=in2+ 6=in2- 7=out2 8=vcc" (at 99.06 106.68 0) (effects (font (size 1.27 1.27)) (hide yes)))
  (property "Sim.Type" "" (at 99.06 106.68 0) (effects (font (size 1.27 1.27)) (hide yes)))
  (pin "3")
  (pin "5")
  (pin "8")
  (pin "6")
  (pin "1")
  (pin "2")
  (pin "7")
  (pin "4"))
 (symbol
  (lib_id "Device:R_Small_US")
  (at 78.74 80.01 0)
  (unit 1)
  (exclude_from_sim no)
  (in_bom yes)
  (on_board yes)
  (dnp no)
  (fields_autoplaced yes)
  (property "Reference" "R7" (at 81.28 78.7399 0) (effects (font (size 1.27 1.27)) (justify left)))
  (property "Value" "10K" (at 81.28 81.2799 0) (effects (font (size 1.27 1.27)) (justify left)))
  (property "Footprint" "Resistor_THT:R_Axial_DIN0204_L3.6mm_D1.6mm_P2.54mm_Vertical" (at 78.74 80.01 0) (effects (font (size 1.27 1.27)) (hide yes)))
  (property "Datasheet" "~" (at 78.74 80.01 0) (effects (font (size 1.27 1.27)) (hide yes)))
  (property "Description" "Resistor, small US symbol" (at 78.74 80.01 0) (effects (font (size 1.27 1.27)) (hide yes)))
  (property "Sim.Type" "" (at 78.74 80.01 0) (effects (font (size 1.27 1.27)) (hide yes)))
  (pin "2")
  (pin "1"))
 (symbol
  (lib_id "SamacSys_Parts:3362P-1-103LF")
  (at 113.03 22.86 0)
  (unit 1)
  (exclude_from_sim no)
  (in_bom yes)
  (on_board yes)
  (dnp no)
  (fields_autoplaced yes)
  (property "Reference" "VR5" (at 127 15.24 0) (effects (font (size 1.27 1.27))))
  (property "Value" "500KB" (at 127 17.78 0) (effects (font (size 1.27 1.27))))
  (property "Footprint" "SamacSys_parts:3362P_1" (at 137.16 117.78 0) (effects (font (size 1.27 1.27)) (justify left top) (hide yes)))
  (property "Datasheet" "https://datasheet.datasheetarchive.com/originals/distributors/SFDatasheet-6/sf-000139931.pdf" (at 137.16 217.78 0) (effects (font (size 1.27 1.27)) (justify left top) (hide yes)))
  (property "Description" "10k, Through Hole Trimmer Potentiometer 0.5W Top Adjust Bourns, 3362" (at 113.03 22.86 0) (effects (font (size 1.27 1.27)) (hide yes)))
  (property "Height" "" (at 137.16 417.78 0) (effects (font (size 1.27 1.27)) (justify left top) (hide yes)))
  (property "Manufacturer_Name" "Bourns" (at 137.16 517.78 0) (effects (font (size 1.27 1.27)) (justify left top) (hide yes)))
  (property "Manufacturer_Part_Number" "3362P-1-103LF" (at 137.16 617.78 0) (effects (font (size 1.27 1.27)) (justify left top) (hide yes)))
  (property "Mouser Part Number" "652-3362P-1-103LF" (at 137.16 717.78 0) (effects (font (size 1.27 1.27)) (justify left top) (hide yes)))
  (property "Mouser Price/Stock" "https://www.mouser.co.uk/ProductDetail/Bourns/3362P-1-103LF?qs=tS7CBNq%252BQ07BavGNEQud%252BA%3D%3D" (at 137.16 817.78 0) (effects (font (size 1.27 1.27)) (justify left top) (hide yes)))
  (property "Arrow Part Number" "3362P-1-103LF" (at 137.16 917.78 0) (effects (font (size 1.27 1.27)) (justify left top) (hide yes)))
  (property "Arrow Price/Stock" "https://www.arrow.com/en/products/3362p-1-103lf/bourns?utm_currency=USD&region=nac" (at 137.16 1017.78 0) (effects (font (size 1.27 1.27)) (justify left top) (hide yes)))
  (property "Sim.Type" "" (at 113.03 22.86 0) (effects (font (size 1.27 1.27)) (hide yes)))
  (pin "1")
  (pin "3")
  (pin "2"))
 (symbol
  (lib_id "power:GNDA")
  (at 43.18 81.28 0)
  (unit 1)
  (exclude_from_sim no)
  (in_bom yes)
  (on_board yes)
  (dnp no)
  (fields_autoplaced yes)
  (property "Reference" "#PWR014" (at 43.18 87.63 0) (effects (font (size 1.27 1.27)) (hide yes)))
  (property "Value" "GNDA" (at 43.18 86.36 0) (effects (font (size 1.27 1.27))))
  (property "Footprint" "" (at 43.18 81.28 0) (effects (font (size 1.27 1.27)) (hide yes)))
  (property "Datasheet" "" (at 43.18 81.28 0) (effects (font (size 1.27 1.27)) (hide yes)))
  (property "Description" "Power symbol creates a global label with name \"GNDA\" , analog ground" (at 43.18 81.28 0) (effects (font (size 1.27 1.27)) (hide yes)))
  (pin "1"))
 (symbol
  (lib_id "power:GNDA")
  (at 130.81 85.09 0)
  (unit 1)
  (exclude_from_sim no)
  (in_bom yes)
  (on_board yes)
  (dnp no)
  (fields_autoplaced yes)
  (property "Reference" "#PWR016" (at 130.81 91.44 0) (effects (font (size 1.27 1.27)) (hide yes)))
  (property "Value" "GNDA" (at 130.81 90.17 0) (effects (font (size 1.27 1.27))))
  (property "Footprint" "" (at 130.81 85.09 0) (effects (font (size 1.27 1.27)) (hide yes)))
  (property "Datasheet" "" (at 130.81 85.09 0) (effects (font (size 1.27 1.27)) (hide yes)))
  (property "Description" "Power symbol creates a global label with name \"GNDA\" , analog ground" (at 130.81 85.09 0) (effects (font (size 1.27 1.27)) (hide yes)))
  (pin "1")))
